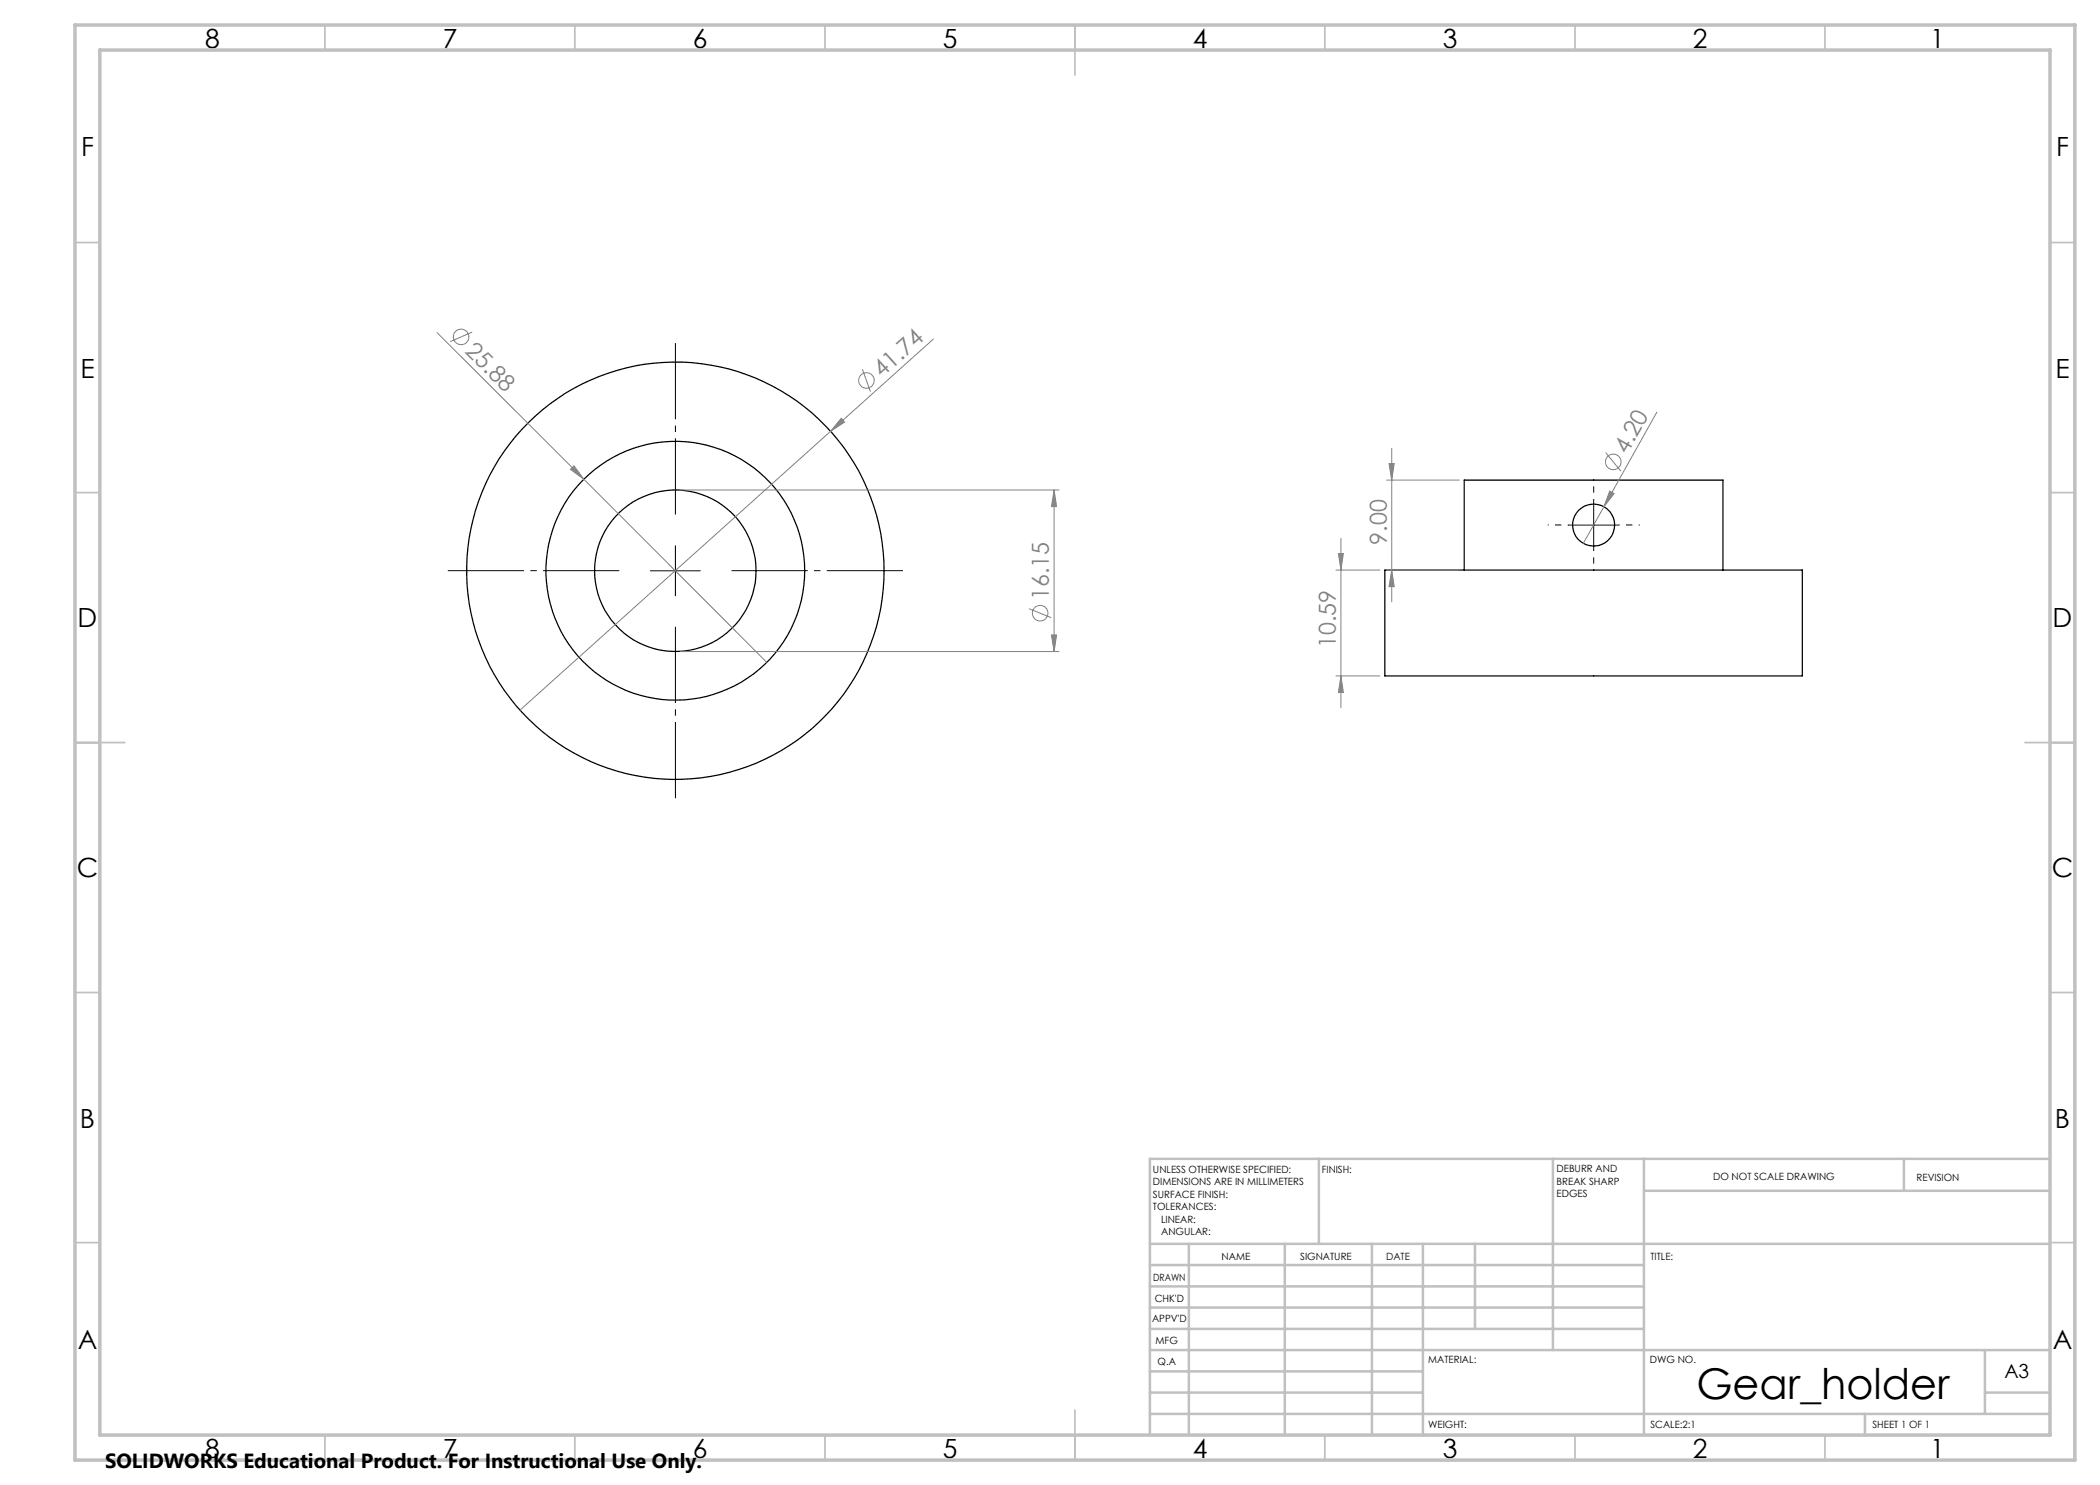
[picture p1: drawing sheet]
<svg xmlns="http://www.w3.org/2000/svg" width="420mm" height="297mm" viewBox="0 0 420 297" stroke-linecap="round" stroke-linejoin="round" font-family="sans-serif">
<g fill="none" stroke="#000" stroke-width=".25">
<path d="M277 114h83.5v21.2h-83.5zM292.8 114v-18h51.8v18"/>
<circle cx="135.1" cy="114.2" r="16.1"/>
<circle cx="135.1" cy="114.2" r="25.9"/>
<circle cx="135.1" cy="114.1" r="41.7"/>
<circle cx="318.7" cy="105" r="4.2"/>
</g>
<g fill="none" stroke="#808080" stroke-width=".2">
<path d="M87.4 66.5l29.4 29.3M94.4 66.4l-4.4 1.9M172.5 73.8l1.6 4.5M186.7 67.8l-20.6 18.5M114.1 93.9l.7-.7 2 2.6zM116.8 95.8l36.6 36.7M136.1 98h75.7M166.1 86.3l-62.1 55.7M168.2 83.7l.7 .7-2.8 1.9zM210.8 98l.5 3.3h-1zM210.8 98v32.3M277.3 96h14.6"/>
<path d="M277.8 92.7h1l-.5 3.3zM278.3 89.7v30.7M321.1 90.5l3.1 3.7M321.9 98.2l.9 .5-2 2.6zM331.4 82.4l-10.6 18.9M267.2 114h8.8M267.7 110.7h1l-.5 3.3zM268.2 107.7v33.8M277.3 114h14.6M278.3 114l.5 3.3h-1zM320.8 101.3l-4.1 7.4M136.1 130.3h75.7"/>
<path d="M205.8 121.7l4.5 1.8M210.3 127h1l-.5 3.3zM267.2 135.2h8.8M268.2 135.2l.5 3.3h-1z"/>
<circle cx="92.2" cy="67.4" r="1.55"/>
<circle cx="173.3" cy="76.1" r="1.55"/>
<circle cx="322.7" cy="92.4" r="1.56"/>
<circle cx="208" cy="122.6" r="1.55"/>
</g>
<path d="M318.7 100v-4.2M313.7 105h-4.2M318.7 110v4.2M323.7 105h4.2" fill="none" stroke="#000" stroke-width=".2" stroke-dasharray="15.2 1.3 1.3 1.3" stroke-dashoffset="15" stroke-linecap="butt"/>
<path d="M125.1 114.1h-36.8M135.1 104.1v-36.7M145.1 114.1h36.7M135.1 124.1v36.8" fill="none" stroke="#000" stroke-width=".2" stroke-dasharray="15.2 1.3 1.3 1.3" stroke-dashoffset="-1.2" stroke-linecap="butt"/>
<path d="M130.1 114.2h10M135.1 109.1v10.1M313.7 105h10M318.7 100v10" fill="none" stroke="#000" stroke-width=".2"/>
<g fill="none" stroke="#c0c0c0" stroke-width=".35">
<path d="M65 5v5M115 5v5M165 5v5M215 5v10M265 5v5M315 5v5M365 5v5M15 48.5h5M410 48.5h5M15 98.5h5M410 98.5h5M15 148.5h10"/>
<path d="M405 148.5h10M15 198.5h5M410 198.5h5M15 248.5h5M410 248.5h5M65 287v5M115 287v5M165 287v5M215 282v10M265 287v5M315 287v5M365 287v5"/>
</g>
<g fill="none" stroke="#c0c0c0" stroke-width=".5">
<path d="M263.8 231.8v17M310.6 231.8v38.2M328.8 231.8v55.2M328.8 238.2h81.2M380.8 231.8v6.4M410 231.8h-180v55.2M230 248.8h180M230 257.3h98.8M230 253h98.8M237.8 248.8v38.2M257 248.8v38.2M274.4 248.8v38.2"/>
<path d="M284.6 248.8v38.2M295 248.8v17M230 265.8h98.8M230 261.5h98.8M230 278.5h54.6M230 274.3h54.6M230 270h180M397 278.5h13M397 270v12.8M230 282.8h180M373 282.8v4.2"/>
</g>
<path d="M15 5h400v287h-400zM20 10h390v277h-390z" fill="none" stroke="#c0c0c0" stroke-width=".7"/>
<g fill="#808080">
<path d="M114.1 93.9l.7-.7 2 2.6z"/>
<path d="M168.2 83.7l.7 .7-2.8 1.9z"/>
<path d="M321.9 98.2l.9 .5-2 2.6z"/>
<path d="M210.8 98l.5 3.3h-1zM210.3 127h1l-.5 3.3zM267.7 110.7h1l-.5 3.3zM268.2 135.2l.5 3.3h-1zM277.8 92.7h1l-.5 3.3zM278.3 114l.5 3.3h-1z"/>
</g>
<text font-size="8.5" x="339.3" y="279.7">Gear_holder</text>
<g font-size="5.3">
<text x="41" y="9.5">8</text>
<text x="88.5" y="9.5">7</text>
<text x="138.5" y="9.5">6</text>
<text x="188.5" y="9.5">5</text>
<text x="238.5" y="9.5">4</text>
<text x="288.5" y="9.5">3</text>
<text x="338.5" y="9.5">2</text>
<text x="386" y="9.5">1</text>
<text x="16.2" y="31.3">F</text>
<text x="411.2" y="31.3">F</text>
<text x="16.1" y="75.5">E</text>
<text x="411.1" y="75.5">E</text>
<text x="15.5" y="125.5">D</text>
<text x="410.5" y="125.5">D</text>
<text x="15.4" y="175.5">C</text>
<text x="410.4" y="175.5">C</text>
<text x="16" y="225.5">B</text>
<text x="411" y="225.5">B</text>
<text x="15.5" y="269.8">A</text>
<text x="410.5" y="269.8">A</text>
<text x="41" y="291.5">8</text>
<text x="88.5" y="291.5">7</text>
<text x="138.5" y="291.5">6</text>
<text x="188.5" y="291.5">5</text>
<text x="238.5" y="291.5">4</text>
<text x="288.5" y="291.5">3</text>
<text x="338.5" y="291.5">2</text>
<text x="386" y="291.5">1</text>
</g>
<g font-size="4.7" fill="#808080">
<text x="92.8" y="70.4" transform="rotate(45 92.8 70.4)">25.88</text>
<text x="176.4" y="75.6" transform="rotate(-42 176.4 75.6)">41.74</text>
<text x="325.4" y="91" transform="rotate(-61 325.4 91)">4.20</text>
<text x="277.3" y="108.9" transform="rotate(-90 277.3 108.9)">9.00</text>
<text x="209.8" y="120.1" transform="rotate(-90 209.8 120.1)">16.15</text>
<text x="267.2" y="129.6" transform="rotate(-90 267.2 129.6)">10.59</text>
</g>
<text font-size="4.1" x="21" y="293.7">SOLIDWORKS Educational Product. For Instructional Use Only.</text>
<text font-size="3.9" x="400.9" y="275.5">A3</text>
<g font-size="2">
<text x="230.6" y="234.6">UNLESS OTHERWISE SPECIFIED:</text>
<text x="230.6" y="237.1">DIMENSIONS ARE IN MILLIMETERS</text>
<text x="230.6" y="239.6">SURFACE FINISH:</text>
<text x="264.4" y="234.6">FINISH:</text>
<text x="311.3" y="234.5">DEBURR AND</text>
<text x="311.3" y="237">BREAK SHARP</text>
<text x="311.3" y="239.5">EDGES</text>
<text x="342.6" y="236">DO NOT SCALE DRAWING</text>
<text x="383.3" y="236.2">REVISION</text>
<text x="230.6" y="242.1">TOLERANCES:</text>
<text x="232.2" y="244.6">LINEAR:</text>
<text x="232.2" y="247.1">ANGULAR:</text>
<text x="244.3" y="252">NAME</text>
<text x="260" y="251.9">SIGNATURE</text>
<text x="277.2" y="251.9">DATE</text>
<text x="330.1" y="251.9">TITLE:</text>
<text x="230.6" y="256.1">DRAWN</text>
<text x="230.9" y="260.3">CHK'D</text>
<text x="230.4" y="264.4">APPV'D</text>
<text x="231.1" y="268.8">MFG</text>
<text x="231.5" y="273">Q.A</text>
<text x="285.6" y="272.5">MATERIAL:</text>
<text x="330" y="272.5">DWG NO.</text>
<text x="285.6" y="285.5">WEIGHT:</text>
<text x="330.1" y="285.6">SCALE:2:1</text>
<text x="374.5" y="285.6">SHEET 1 OF 1</text>
</g>
</svg>
